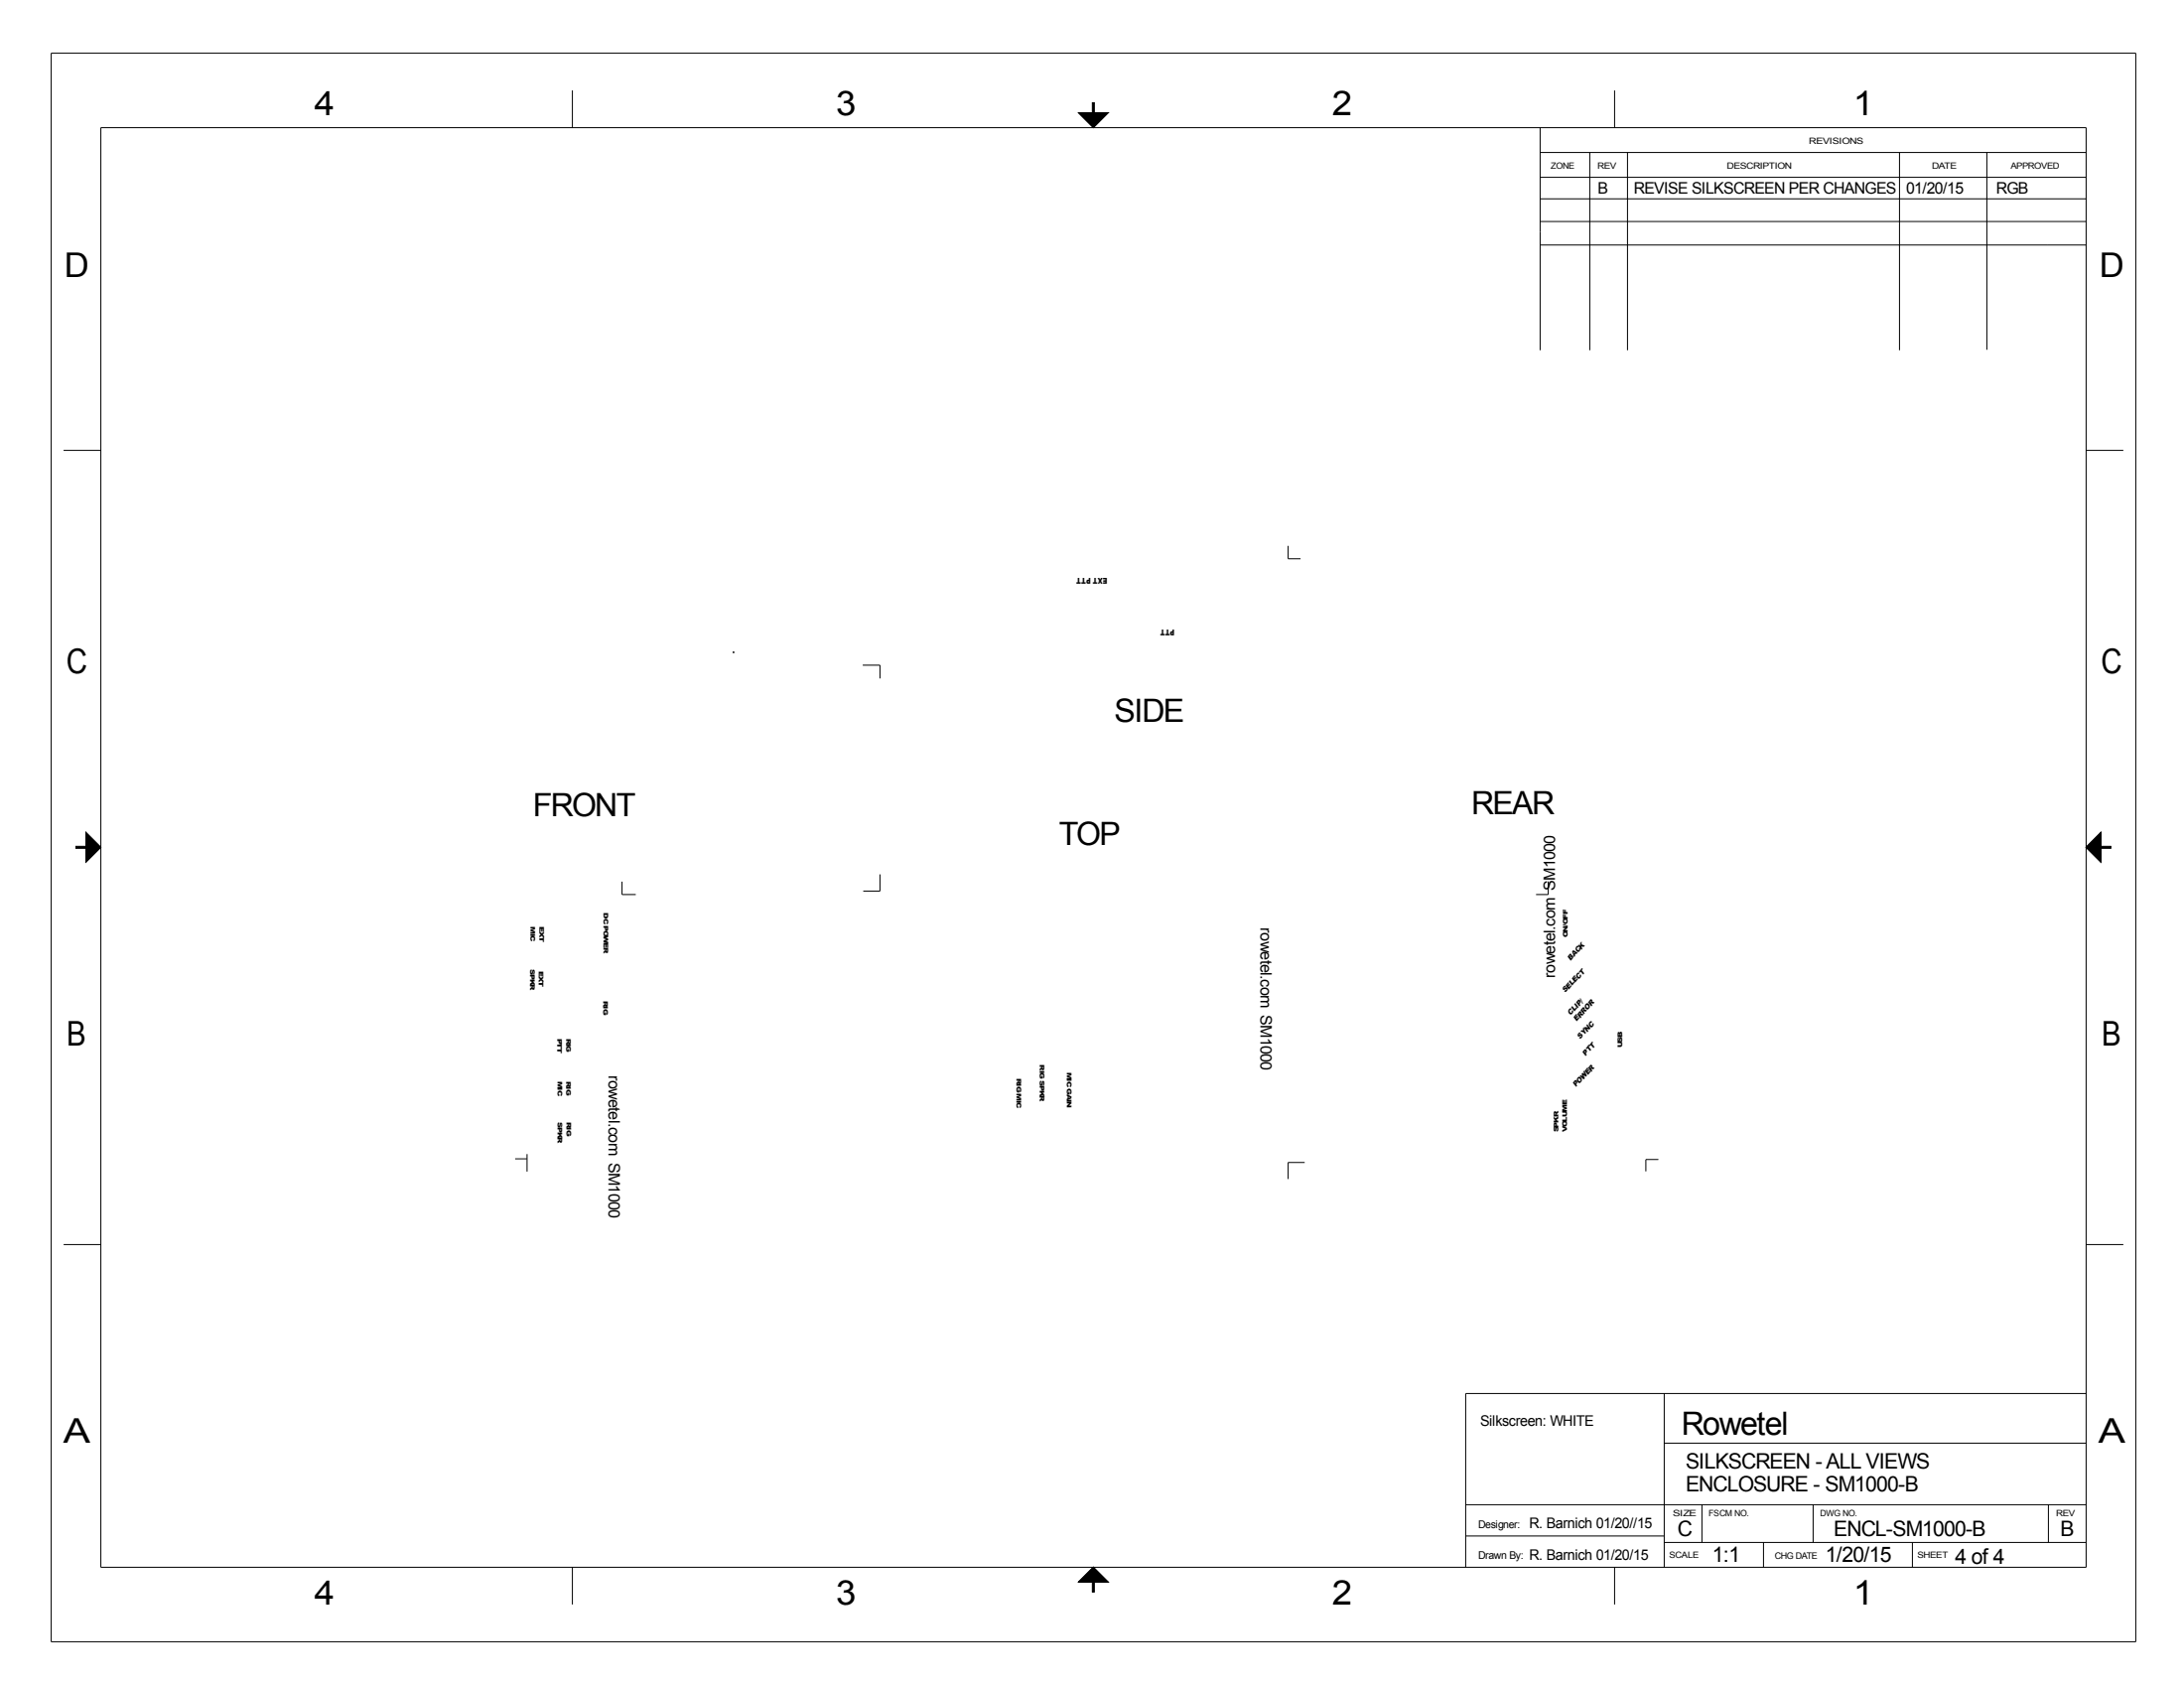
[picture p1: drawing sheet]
<svg xmlns="http://www.w3.org/2000/svg" width="559mm" height="432mm" viewBox="0 0 559 432" stroke-linecap="round" stroke-linejoin="round" font-family="sans-serif">
<g fill="none" stroke="#000" stroke-width=".25">
<path d="M13.1 13.6h533.4v406.4h-533.4zM25.8 32.7h508v368.2h-508zM146.5 23.1v9.6M275.9 28.8h7.6l-3.8 3.8zM394.1 32.7v56.9M394.1 39h139.7M406.8 39v50.6M413.1 23.1v9.6M416.4 39v50.6M486 39v50.6M508.4 39v50.5M394.1 45.4h139.7"/>
<path d="M394.1 50.9h139.7M394.1 56.7h139.7M394.2 62.7h139.6M16.3 115.2h9.5M533.8 115.2h9.5M329.6 139.6v3.3h3.2M187.6 166.9h.2M187.7 166.7v.3M220.7 170.2h4.4v3.3M22 212.9l3.8 3.8-3.8 3.9zM533.7 216.7l3.8-3.8v7.7zM159.2 225.5v3.3h3.5"/>
<path d="M225.1 223.7v4.2h-4.2M396.1 225.5v3.3h-3.1M131.8 296.4h3.1M134.9 295.2v4.5M333.8 297.4h-4.2v4.2M424.3 296.6h-3.2v3.1M16.3 318.4h9.5M533.8 318.4h9.5M425.8 356.5v44.4M533.8 356.5h-158.8v44.4M425.8 369.2h108M375 384.9h158.8"/>
<path d="M375 392.9h50.8M425.8 394.6h108M435.5 384.9v9.7M451.2 394.6v6.3M463.9 384.9v9.7M489.3 394.6v6.3M524.1 384.9v9.7M146.5 400.9v9.5M275.9 404.7l3.8-3.8 3.8 3.8zM413.1 400.9v9.5"/>
</g>
<g fill="#000" stroke="#000" stroke-width=".25">
<path d="M275.9 28.8h7.6l-3.8 3.8zM22 212.9l3.8 3.8-3.8 3.9zM537.5 212.9v7.7l-3.8-3.9zM275.9 404.7l3.8-3.8 3.8 3.8z"/>
<path d="M279.5 26.3h.5v2.5h-.5z" fill-rule="evenodd"/>
<path d="M19.4 216.5h2.6v.5h-2.6z" fill-rule="evenodd"/>
<path d="M537.5 216.5h2.6v.5h-2.6z" fill-rule="evenodd"/>
<path d="M279.5 404.7h.5v2.5h-.5z" fill-rule="evenodd"/>
</g>
<g font-size="8.7">
<text x="80.5" y="29.5">4</text>
<text x="213.9" y="29.5">3</text>
<text x="340.9" y="29.5">2</text>
<text x="474.2" y="29.5">1</text>
<text x="16.5" y="70.7">D</text>
<text x="537.1" y="70.7">D</text>
<text x="16.9" y="172.3">C</text>
<text x="537.6" y="172.3">C</text>
<text x="17.1" y="267.6">B</text>
<text x="537.8" y="267.6">B</text>
<text x="16.2" y="369.1">A</text>
<text x="536.9" y="369.1">A</text>
<text x="80.5" y="410.4">4</text>
<text x="213.9" y="410.4">3</text>
<text x="340.9" y="410.4">2</text>
<text x="474.2" y="410.4">1</text>
</g>
<g font-size="8.2">
<text x="285.2" y="184.6">SIDE</text>
<text x="136.3" y="208.9">FRONT</text>
<text x="376.5" y="208.2">REAR</text>
<text x="271" y="216.2">TOP</text>
<text x="430.2" y="366.9">Rowetel</text>
</g>
<g font-size="5.5">
<text x="431.3" y="375.6">SILKSCREEN - ALL VIEWS</text>
<text x="431.3" y="381.6">ENCLOSURE - SM1000-B</text>
<text x="429.3" y="392.9">C</text>
<text x="469.2" y="392.9">ENCL-SM1000-B</text>
<text x="527.2" y="392.9">B</text>
<text x="438.1" y="399.6">1:1</text>
<text x="467.1" y="399.4">1/20/15</text>
<text x="500.3" y="399.9">4 of 4</text>
</g>
<g font-size="4.1">
<text x="408.9" y="49.5">B</text>
<text x="418" y="49.6">REVISE SILKSCREEN PER CHANGES</text>
<text x="487.7" y="49.6">01/20/15</text>
<text x="510.7" y="49.6">RGB</text>
</g>
<g font-size="4">
<text x="322.5" y="237.4" transform="rotate(90 322.5 237.4)">rowetel.com SM1000</text>
<text x="397.9" y="250.1" transform="rotate(-90 397.9 250.1)">rowetel.com SM1000</text>
<text x="155.7" y="275.1" transform="rotate(90 155.7 275.1)">rowetel.com SM1000</text>
</g>
<g font-size="3.8">
<text x="378.8" y="364.7">Silkscreen: WHITE</text>
<text x="391.3" y="390.9">R. Barnich 01/20//15</text>
<text x="391.3" y="398.9">R. Barnich 01/20/15</text>
</g>
<g font-size="2.7">
<text x="378.2" y="390.9">Designer:</text>
<text x="378.2" y="398.9">Drawn By:</text>
</g>
<text font-size="2.3" x="454.1" y="398.8">CHG DATE</text>
<g font-size="2.2">
<text x="462.9" y="36.9">REVISIONS</text>
<text x="396.8" y="43.1">ZONE</text>
<text x="408.8" y="43.1">REV</text>
<text x="441.8" y="43.1">DESCRIPTION</text>
<text x="494.3" y="43.1">DATE</text>
<text x="514.4" y="43.1">APPROVED</text>
<text x="428" y="387.8">SIZE</text>
<text x="437.2" y="387.8">FSCM NO.</text>
<text x="465.7" y="387.8">DWG NO.</text>
<text x="526.1" y="387.8">REV</text>
<text x="427.1" y="398.5">SCALE</text>
<text x="490.6" y="398.5">SHEET</text>
</g>
<g font-size="2.1">
<text x="283.4" y="147.9" transform="rotate(-180 283.4 147.9)">EXT PTT</text>
<text x="300.6" y="161.1" transform="rotate(-180 300.6 161.1)">PTT</text>
</g>
<g font-size="1.9">
<text x="401.8" y="245.8" transform="rotate(-52 401.8 245.8)">BAC</text>
<text x="404.6" y="243" transform="rotate(-52 404.6 243)">K</text>
<text x="403.9" y="250.7" transform="rotate(-52 403.9 250.7)">CT</text>
<text x="400.5" y="254.1" transform="rotate(-52 400.5 254.1)">SELE</text>
<text x="404.9" y="256.7" transform="rotate(-52 404.9 256.7)">/</text>
<text x="401.8" y="259.8" transform="rotate(-52 401.8 259.8)">CLIP</text>
<text x="403.4" y="261.4" transform="rotate(-52 403.4 261.4)">ERR</text>
<text x="406.1" y="258.7" transform="rotate(-52 406.1 258.7)">OR</text>
<text x="407.1" y="263.1" transform="rotate(-52 407.1 263.1)">C</text>
<text x="404.3" y="265.9" transform="rotate(-52 404.3 265.9)">SYN</text>
<text x="405.7" y="270.2" transform="rotate(-52 405.7 270.2)">PTT</text>
<text x="406.2" y="275.2" transform="rotate(-52 406.2 275.2)">ER</text>
<text x="403.2" y="278.3" transform="rotate(-52 403.2 278.3)">POW</text>
</g>
<g font-size="1.6">
<text x="154.5" y="233.5" transform="rotate(90 154.5 233.5)">DC POWER</text>
<text x="135.8" y="237.1" transform="rotate(90 135.8 237.1)">MIC</text>
<text x="138" y="237.1" transform="rotate(90 138 237.1)">EXT</text>
<text x="401.1" y="239.8" transform="rotate(-90 401.1 239.8)">ON/OFF</text>
<text x="135.7" y="247.9" transform="rotate(90 135.7 247.9)">SPKR</text>
<text x="137.9" y="248.5" transform="rotate(90 137.9 248.5)">EXT</text>
<text x="154.4" y="256" transform="rotate(90 154.4 256)">RIG</text>
<text x="142.6" y="265.6" transform="rotate(90 142.6 265.6)">PTT</text>
<text x="144.9" y="265.6" transform="rotate(90 144.9 265.6)">RIG</text>
<text x="415.1" y="268" transform="rotate(-90 415.1 268)">USB</text>
<text x="260.1" y="275.8" transform="rotate(90 260.1 275.8)">RIG MIC</text>
<text x="266.1" y="272.4" transform="rotate(90 266.1 272.4)">RIG SPKR</text>
<text x="273" y="274.3" transform="rotate(90 273 274.3)">MIC GAIN</text>
<text x="142.7" y="276.6" transform="rotate(90 142.7 276.6)">MIC</text>
<text x="144.9" y="276.6" transform="rotate(90 144.9 276.6)">RIG</text>
<text x="142.7" y="287" transform="rotate(90 142.7 287)">SPKR</text>
<text x="145" y="287" transform="rotate(90 145 287)">RIG</text>
<text x="398.7" y="289.7" transform="rotate(-90 398.7 289.7)">SPKR</text>
<text x="401" y="289.7" transform="rotate(-90 401 289.7)">VOLUME</text>
</g>
</svg>
